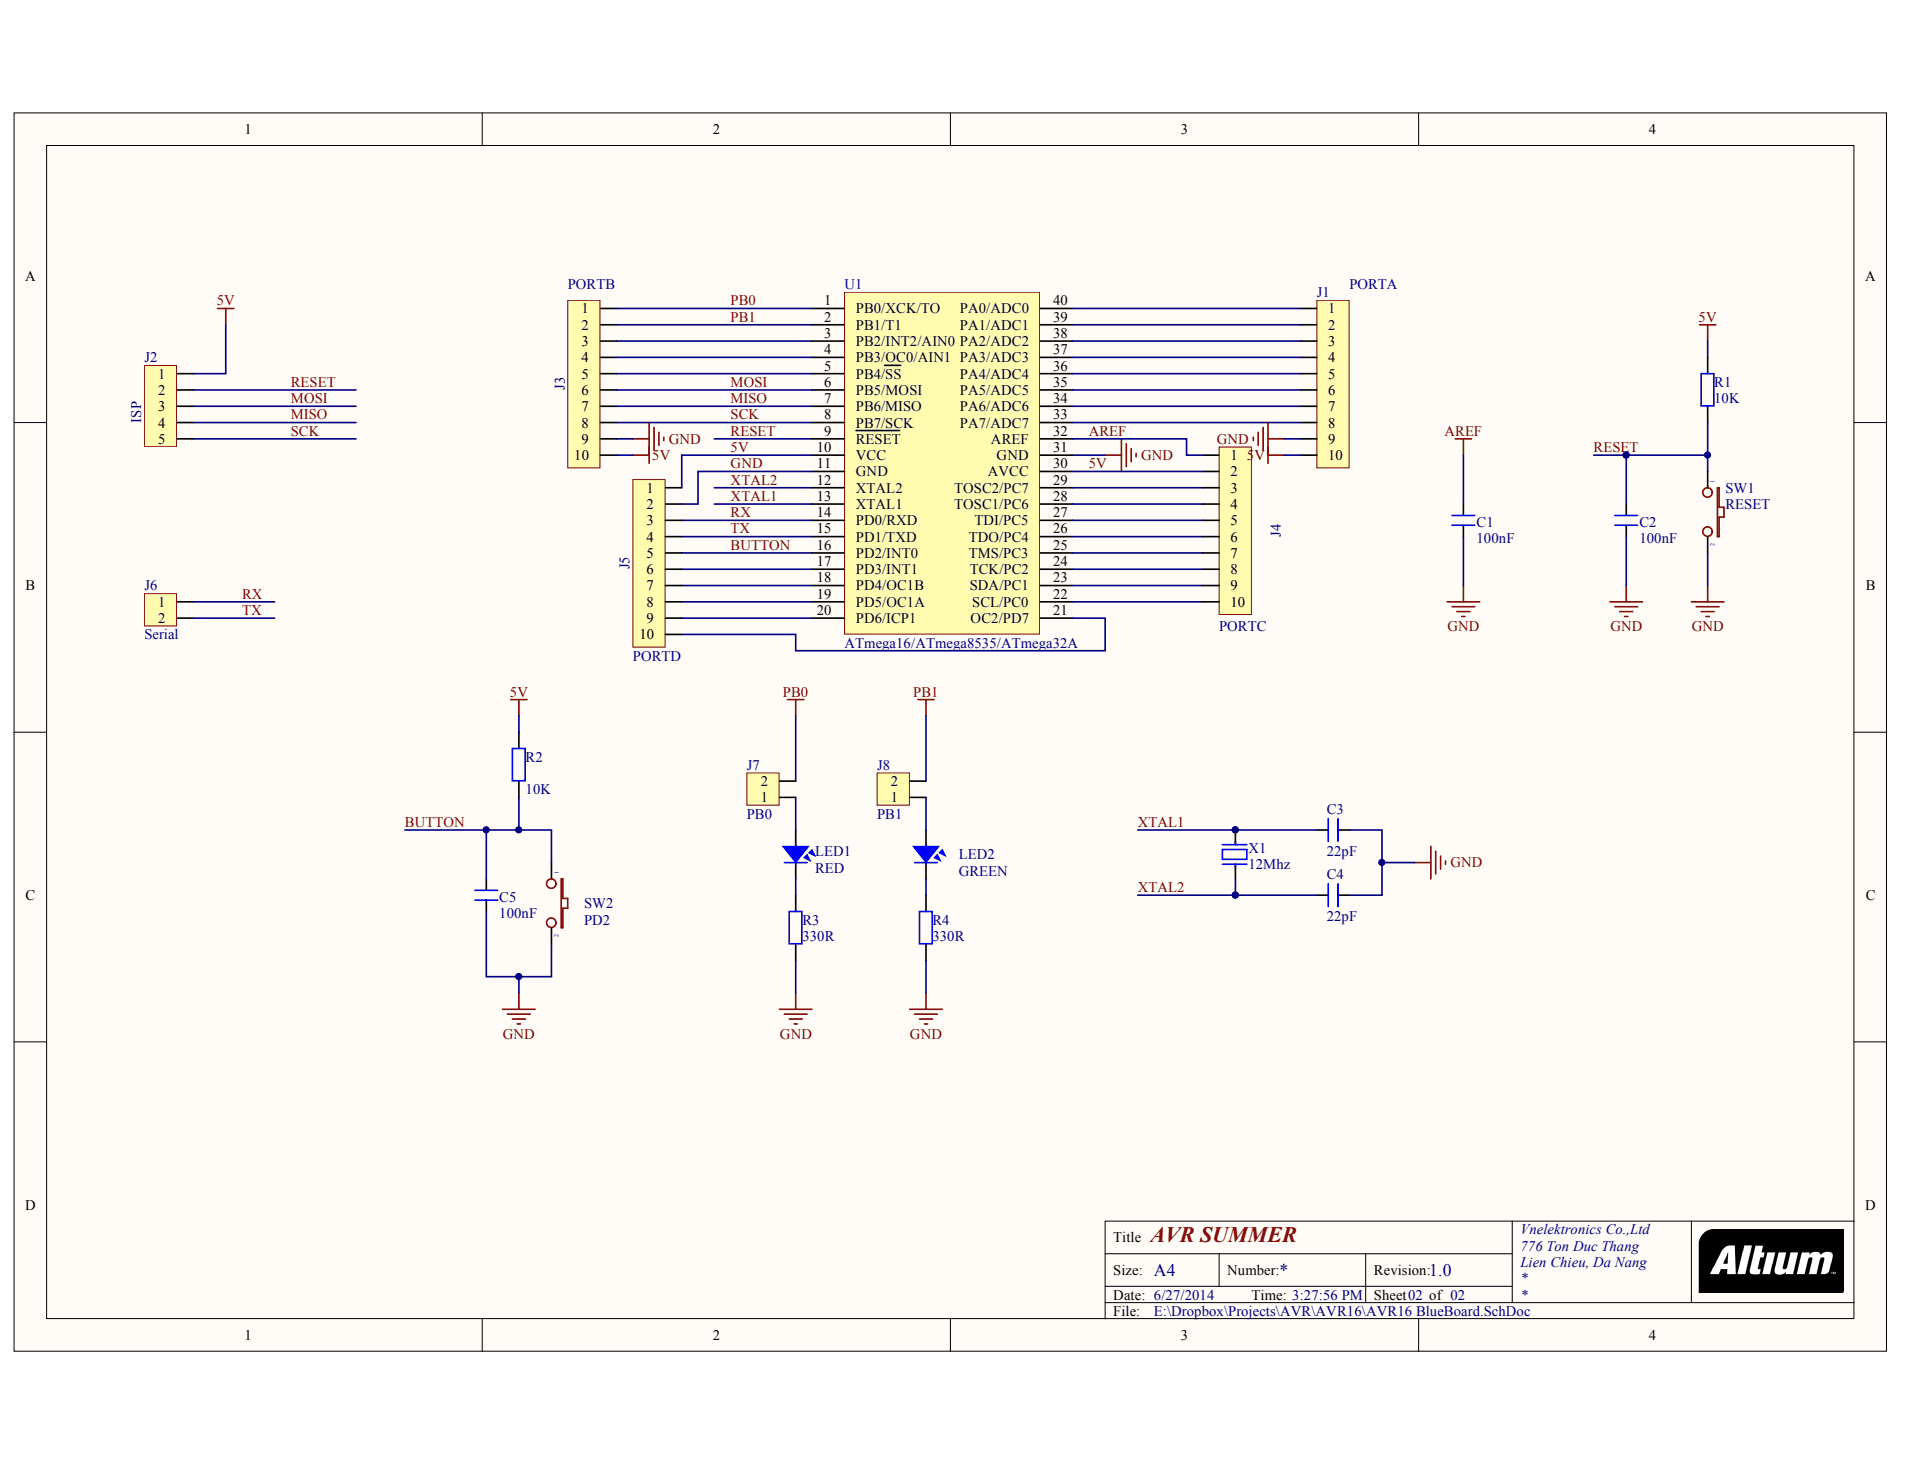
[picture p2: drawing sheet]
# Altium project AVR16 BlueBoard.PrjPcb
1 sheet, 23 parts. Net scope: global (net labels, ports and power ports of the same name join across sheets).
Board file: AVR16 BlueBoard.PcbDoc

## Sheet AVR16 BlueBoard.SchDoc: AVR SUMMER
size A4; CheckedBy: Tran Tuan; Author: Tran Tuan; CompanyName: Vnelektronics Co.,Ltd; DrawnBy: Tran Tuan; Engineer: Tran Tuan; Organization: Vnelektronics Co.,Ltd; Address1: 776 Ton Duc Thang; Address2: Lien Chieu, Da Nang; Revision: 1.0; SheetNumber: 02; SheetTotal: 02

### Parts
C1  100nF  [C0805]
C2  100nF  [C0805]
C3  22pF  [C0603]
C4  22pF  [C0603]
C5  100nF  [C0805]
J1  PORTA  [Header_10]
J2  ISP  [Header_5]
J3  PORTB  [Header_10]
J4  PORTC  [Header_10]
J5  PORTD  [Header_10]
J6  Serial  [Header_2]
J7  PB0  [Header_2]
J8  PB1  [Header_2]
LED1  RED  [Led 0805R]
LED2  GREEN  [Led 0805G]
R1  value 10K  [RESC2012(0805)]  (hidden comment: Res2)
R2  value 10K  [RESC2012(0805)]  (hidden comment: Res2)
R3  value 330R  [RESC2012(0805)]  (hidden comment: Res2)
R4  value 330R  [RESC2012(0805)]  (hidden comment: Res2)
SW1  RESET  [BUTTON 2PIN TRON]
SW2  PD2  [BUTTON 2PIN TRON]
U1  ATmega16/ATmega8535/ATmega32A  [de gat xanh dip 40]
X1  12Mhz  [CRYSTAL]

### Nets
5V: J1.10 J2.1 J3.10 J4.2 J5.1 R1.2 R2.2 U1.10(VCC) U1.30(AVCC)
AREF: C1.2 J4.1 U1.32(AREF)
GND: C1.1 C2.2 C3.1 C4.1 C5.2 J1.9 J3.9 J5.2 R3.2 R4.2 SW1.2 SW2.2 U1.11(GND) U1.31(GND)
PB0: J3.1 J7.2 U1.1(PB0/XCK/TO)
PB1: J3.2 J8.2 U1.2(PB1/T1)
BUTTON: C5.1 J5.5 R2.1 SW2.1 U1.16(PD2/INT0)
MISO: J2.4 J3.7 U1.7(PB6/MISO)
MOSI: J2.3 J3.6 U1.6(PB5/MOSI)
RESET: C2.1 J2.2 R1.1 SW1.1 U1.9(~{RESET})
RX: J5.3 J6.1 U1.14(PD0/RXD)
SCK: J2.5 J3.8 U1.8(PB7/SCK)
TX: J5.4 J6.2 U1.15(PD1/TXD)
XTAL1: C3.2 U1.13(XTAL1) X1.1
XTAL2: C4.2 U1.12(XTAL2) X1.2
NetJ1_1: J1.1 U1.40(PA0/ADC0)
NetJ1_2: J1.2 U1.39(PA1/ADC1)
NetJ1_3: J1.3 U1.38(PA2/ADC2)
NetJ1_4: J1.4 U1.37(PA3/ADC3)
NetJ1_5: J1.5 U1.36(PA4/ADC4)
NetJ1_6: J1.6 U1.35(PA5/ADC5)
NetJ1_7: J1.7 U1.34(PA6/ADC6)
NetJ1_8: J1.8 U1.33(PA7/ADC7)
NetJ3_3: J3.3 U1.3(PB2/INT2/AIN0)
NetJ3_4: J3.4 U1.4(PB3/OC0/AIN1)
NetJ3_5: J3.5 U1.5(PB4/~{SS})
NetJ4_3: J4.3 U1.29(TOSC2/PC7)
NetJ4_4: J4.4 U1.28(TOSC1/PC6)
NetJ4_5: J4.5 U1.27(TDI/PC5)
NetJ4_6: J4.6 U1.26(TDO/PC4)
NetJ4_7: J4.7 U1.25(TMS/PC3)
NetJ4_8: J4.8 U1.24(TCK/PC2)
NetJ4_9: J4.9 U1.23(SDA/PC1)
NetJ4_10: J4.10 U1.22(SCL/PC0)
NetJ5_6: J5.6 U1.17(PD3/INT1)
NetJ5_7: J5.7 U1.18(PD4/OC1B)
NetJ5_8: J5.8 U1.19(PD5/OC1A)
NetJ5_9: J5.9 U1.20(PD6/ICP1)
NetJ5_10: J5.10 U1.21(OC2/PD7)
NetJ7_1: J7.1 LED1.1
NetJ8_1: J8.1 LED2.1
NetLED1_2: LED1.2 R3.1
NetLED2_2: LED2.2 R4.1
